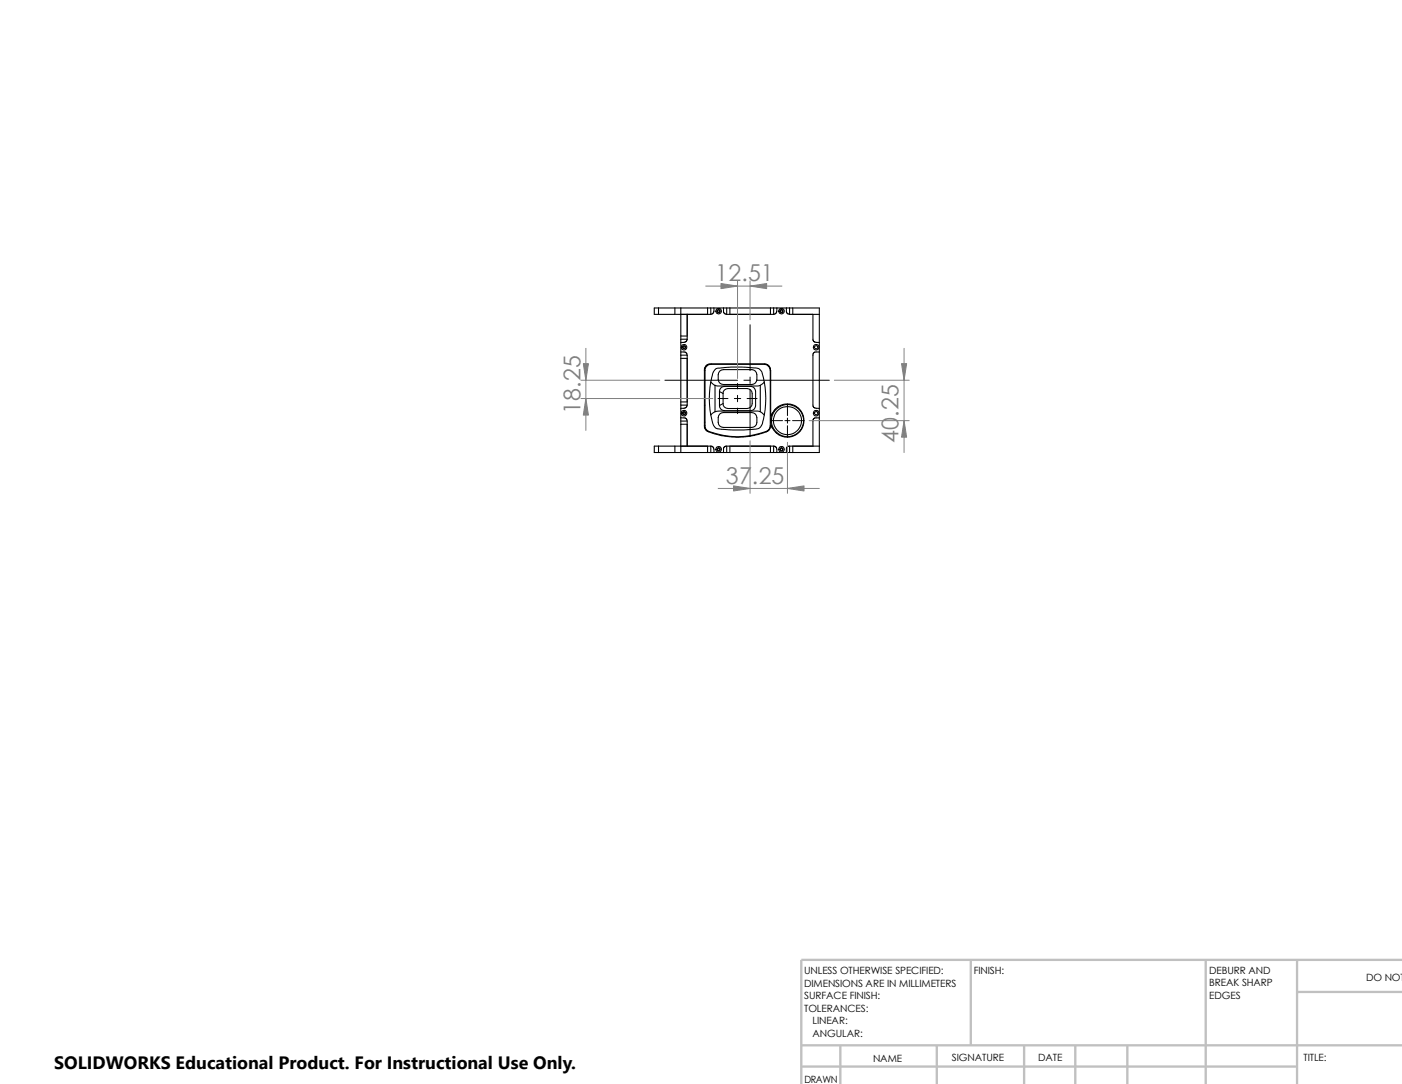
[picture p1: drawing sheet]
<svg xmlns="http://www.w3.org/2000/svg" width="279mm" height="216mm" viewBox="0 0 279 216" stroke-linecap="round" stroke-linejoin="round" font-family="sans-serif">
<path d="M193.5 191.2v17M240.3 191.2v24.7M258.5 191.2v24.7M258.5 197.6h20.9M279.4 191.2h-119.7v24.7M159.7 212.4h98.8M159.7 208.2h119.7M167.5 208.2v7.7M186.7 208.2v7.7M204.1 208.2v7.7M214.3 208.2v7.7M224.7 208.2v7.7" fill="none" stroke="#c0c0c0" stroke-width=".47"/>
<g fill="none" stroke="#000" stroke-width=".21">
<path d="M131.2 61.3h-.8v1.3h.8M131.2 62.6h3.3M131.2 61.3h3.3M131.2 61.3v1.3M134.5 62.6h7.1M134.5 61.3h1.2M134.5 61.3v1.3M135.7 70.7v.7M135.7 66.9v.7M135.7 70.1h.8l.3 .2 .1 .4M135.7 61.3v5.6M135.7 67.6v3.1"/>
<path d="M135.7 71.4v8.7M135.7 71.4h1.2M135.7 66.9h1.2M135.7 70.7h1.2M135.7 67.6h1.2M135.7 61.3h5.3M136.9 67.6l-.1 .4-.3 .2h-.8M136.9 62.6v5M136.9 70.7v10M140.7 73.1l.5-.5h.5h10.6l.7 .2 .3 .3 .2 .7v11a1.23 1.23 0 0 1-.8 1.1 15.5 15.5 0 0 1-11.8-.2l-.2-.2-.2-.7v-11.3zM141 61.3v1.3M141 61.3h.6"/>
<path d="M141.6 76.1l-.2 3.3 .2 3.2M141.6 76.1l.9 .7M141.6 61.3h3.2M141.6 61.3v1.3M141.6 76.1a3.8 3.8 0 0 1 1.1-2.7 26.2 26.2 0 0 1 8.6 0 3.8 3.8 0 0 1 1 2.7M142.3 61.3l-.1 1-.6 .3M142.5 76.8v5.2M142.5 76.8l1.3 .1a49.2 49.2 0 0 0 7.7-.1M143.4 78l.7 .4M143.4 78v2.8M143.4 78a1.12 1.12 0 0 1 1.5-1h4.1a1.17 1.17 0 0 1 1.6 1.2v1.2a2.19 2.19 0 0 1-.5 2.3l-.4 .1h-4.8a1.12 1.12 0 0 1-1.5-1M143.4 73.9l.7-.3h5.7a1.1 1.1 0 0 1 1 1.5 1.19 1.19 0 0 1-1 1.5h-5.7a1.1 1.1 0 0 1-1-1.5l.1-.8z"/>
<path d="M144.1 78.4a.94 .94 0 0 1 1-1h3.8a1.01 1.01 0 0 1 1 1v2a1.01 1.01 0 0 1-1 1h-3.8a.94 .94 0 0 1-1-1M144.1 78.4v2M144.2 61.3v.9l.2 .2 .4 .2M144.8 61.3h.7M144.8 62.6h9.4M144.8 61.3v1.3M145.5 61.3h8M145.5 61.3v1.3M151.5 76.8v5.2M152.3 76.1l.3 3.3-.3 3.2M152.3 76.1l-.8 .7M153.5 61.3h.7"/>
<path d="M153.5 61.3v1.3M154.2 61.3h3.2M154.2 61.3v1.3M154.8 61.3l-.1 1-.5 .3M156.7 61.3v.9l.2 .2 .5 .2M157.4 62.6h5.9M157.4 61.3v1.3M157.4 61.3h.6M158 61.3h5.3v28.8h-5.3M158 61.3v1.3M162 62.6v5.2l.4 .4h.9M163.3 70.1h-.9l-.4 .4v10.2l.1 .4 .3 .2h.9"/>
<path d="M131.2 88.9h-.8v1.2h.8M131.2 88.9h3.3M131.2 90.1h3.3M131.2 88.9v1.2M134.5 90.1h1.2M134.5 88.9v1.2M135.7 83.9v.6M135.7 80.1v.6M135.7 83.2h.8l.3 .2 .1 .5M135.7 80.7h1.2M135.7 80.7v3.2M135.7 84.5v5.6"/>
<path d="M135.7 80.1h1.2M135.7 84.5h1.2M135.7 83.9h1.2M135.7 90.1h5.3M136.9 80.7l-.1 .4-.3 .2h-.8M136.9 83.9v5M140.4 80.7h.1M140.4 84.1h.1M141 88.9v1.2M141 90.1h.6M141.2 86l-.6-.4-.2-.5v-11.7l.2-.4 .8-.5h11.2l.7 .5 .3 .8v9l.8-1.3 1-.7 1-.3h1l1.1 .4 .8 .5 .7 1.1 .2 1.2-.1 1-.4 .9-.9 .9-1 .5h-1.4l-1.1-.3-.8-.6-.9-1.3-.3 .8-.6 .4M141.6 88.9h-7.1"/>
<path d="M141.6 90.1h3.2M141.6 88.9v1.2M141.6 82.6l.2 .6a3.1 3.1 0 0 0 .9 2.1 25.7 25.7 0 0 0 8.6 0 3.5 3.5 0 0 0 1-2.7M141.6 88.9h.3l.3 .3 .1 .9M142.5 82a47.7 47.7 0 0 1 7.7-.1l1.3 .1M142.5 82l-.9 .6M143.4 82.5l.7-.3h5.7a1.1 1.1 0 0 1 1 1.4 1.16 1.16 0 0 1-1 1.5h-5.7a1.09 1.09 0 0 1-1-1.4l.1-.9zM143.6 86.7h.5M144.1 80.4l-.7 .4M144.8 90.1h.7M144.8 88.9h9.4M144.8 88.9v1.2"/>
<path d="M144.8 88.9h-.2l-.4 .3v.9M145.5 90.1h8M145.5 88.9v1.2M149.6 86.9h-.2M149.8 86.7h.6M151.5 82l.8 .6M152.7 86l-1.4 .5-1.7 .4-2.2 .2-3.6-.3-2.6-.8M153.5 90.1h.7M153.5 88.9v1.2M154 82.3l-.4 1.1v1.1l.4 .8M154.2 88.9h.3l.2 .3 .1 .9M154.2 90.1h3.2"/>
<path d="M154.2 88.9v1.2M157.4 88.9h5.9M157.4 88.9v1.2M157.4 90.1h.6M157.4 88.9h-.4l-.3 .3v.9M158 88.9v1.2M163.3 83.2h-.9l-.4 .4v5.3"/>
<circle cx="136.3" cy="69.2" r=".34"/>
<circle cx="136.3" cy="69.2" r=".56"/>
<circle cx="136.3" cy="69.2" r=".23"/>
<circle cx="143.2" cy="62" r=".34"/>
<circle cx="143.2" cy="62" r=".56"/>
<circle cx="143.2" cy="62" r=".23"/>
<circle cx="155.7" cy="62" r=".34"/>
<circle cx="155.7" cy="62" r=".56"/>
<circle cx="155.8" cy="62" r=".23"/>
<circle cx="162.6" cy="69.2" r=".34"/>
<circle cx="162.6" cy="69.2" r=".56"/>
<circle cx="136.3" cy="82.3" r=".34"/>
<circle cx="136.3" cy="82.3" r=".23"/>
<circle cx="136.3" cy="82.3" r=".57"/>
<circle cx="143.2" cy="89.5" r=".33"/>
<circle cx="143.2" cy="89.5" r=".23"/>
<circle cx="143.2" cy="89.5" r=".57"/>
<circle cx="155.7" cy="89.5" r=".33"/>
<circle cx="155.8" cy="89.5" r=".23"/>
<circle cx="155.8" cy="89.5" r=".57"/>
<circle cx="156.9" cy="83.8" r="2.79"/>
<circle cx="157" cy="83.8" r="3.2"/>
<circle cx="162.6" cy="82.3" r=".34"/>
<circle cx="162.7" cy="82.3" r=".57"/>
</g>
<g fill="none" stroke="#000" stroke-width=".2">
<path d="M132.5 75.7h14.5M143.1 79.4h2M146.3 79.4h1.3M147 76.4v1.1M147 78.7v1.3M148.3 75.7h1.2M148.9 79.4h2M149.5 64.7v9.1M149.5 75.1v1.3M149.5 77.6v9.2M150.8 75.7h14.5M147 81.3v1.1"/>
<path d="M153.6 83.8h2.4M156.4 83.8h1M156.9 80.5v2.3M156.9 83.3v1M156.9 84.8v2.3M157.9 83.8h2.3"/>
</g>
<path d="M140.6 57h15.2M147 56v19.4M149.5 56v7.7M115.8 75.7h15.7M115.8 79.4h26.3M116.8 69.4v16.3M166.3 75.7h14.9M180.2 69.4v20.7M143.1 97.3h20.2M149.5 87.8v10.5M156.9 88.1v10.2M161.2 83.8h20" fill="none" stroke="#808080" stroke-width=".2"/>
<g fill="#808080" stroke="#808080" stroke-width=".2">
<path d="M179.7 72.4h1l-.5 3.3z"/>
<path d="M180.2 83.8l.5 3.3h-1z"/>
<path d="M116.2 72.4h1.1l-.5 3.3z"/>
<path d="M116.8 79.4l.5 3.3h-1.1z"/>
<path d="M149.5 57l3.3-.5v1z"/>
<path d="M143.7 56.5l3.3 .5-3.3 .5z"/>
<path d="M156.9 97.3l3.3-.5v1z"/>
<path d="M146.2 96.8l3.3 .5-3.3 .5z"/>
</g>
<path d="M10.8 209.2h104.1v6.7h-104.1z" fill="#fff"/>
<g font-size="4.6" fill="#808080">
<text x="142.5" y="56">12.51</text>
<text x="115.7" y="82.4" transform="rotate(-90 115.7 82.4)">18.25</text>
<text x="179.1" y="88.2" transform="rotate(-90 179.1 88.2)">40.25</text>
<text x="144.7" y="96.4">37.25</text>
</g>
<text font-size="3.6" x="10.8" y="213">SOLIDWORKS Educational Product. For Instructional Use Only.</text>
<g font-size="2">
<text x="160.3" y="194.1">UNLESS OTHERWISE SPECIFIED:</text>
<text x="160.3" y="196.6">DIMENSIONS ARE IN MILLIMETERS</text>
<text x="194.1" y="194.1">FINISH:</text>
<text x="241" y="194">DEBURR AND</text>
<text x="241" y="196.5">BREAK SHARP</text>
<text x="272.3" y="195.5">DO NOT</text>
<text x="160.3" y="201.5">TOLERANCES:</text>
<text x="160.3" y="199.1">SURFACE FINISH:</text>
<text x="241" y="199">EDGES</text>
<text x="161.9" y="206.5">ANGULAR:</text>
<text x="161.9" y="204">LINEAR:</text>
<text x="160.3" y="215.6">DRAWN</text>
<text x="174" y="211.5">NAME</text>
<text x="189.7" y="211.4">SIGNATURE</text>
<text x="206.9" y="211.4">DATE</text>
<text x="259.8" y="211.4">TITLE:</text>
</g>
</svg>
